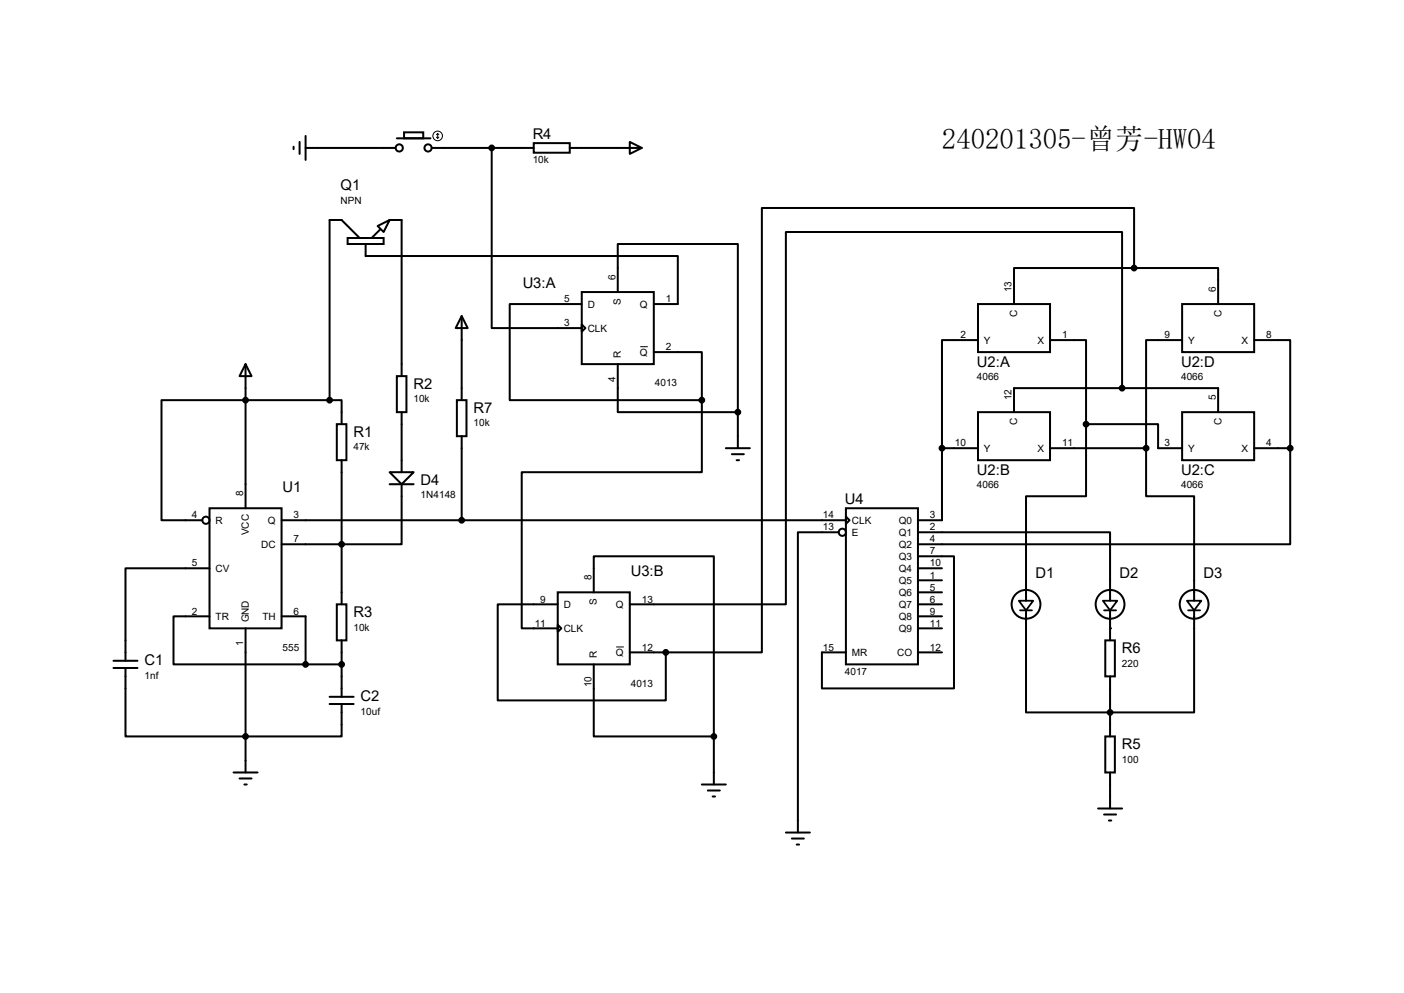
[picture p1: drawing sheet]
<svg xmlns="http://www.w3.org/2000/svg" width="297mm" height="210mm" viewBox="0 0 297 210" stroke-linecap="round" stroke-linejoin="round" font-family="sans-serif">
<g fill="none" stroke="#000" stroke-width=".42">
<path d="M62.1 31v.5M63.4 30v2.6M64.6 31.3h19.1M64.6 28.7v5.1M83.9 29.3h7.2M85.5 28h4v1.3h-4zM91.3 31.3h21.6M104 31.3v38.1h19.1M112.9 30.3h7.6v2h-7.6zM120.5 31.3h15.3M133.2 30l2.6 1.3-2.6 1.3zM73.5 50.3h7.7v1.3h-7.7z"/>
<path d="M76.1 50.3l-3.8-3.8h-2.6v38.1M77.3 51.6v2.5h66.1v10.2h-5.1M79.9 47.8l2.5-1.3-1.2 2.6zM80.4 48.6l-1.8 1.7M82.4 46.5h2.6v33M239.9 56.7h-25.4v7.6M239.9 56.7h17.8v7.6M239.9 56.7v-12.7h-78.7v94h-20.4M51.9 77l1.3 2.5h-2.5zM51.9 77v30.5M83.9 79.5h2.1v7.7h-2.1zM97.7 66.8l1.2 2.6h-2.5z"/>
<path d="M97.7 66.8v17.8M123.1 61.8h15.2v15.2h-15.2zM123.1 68.6l.7 .8-.7 .7zM123.1 64.3h-15.3v20.3h40.7M130.7 77v10.2h25.4M130.7 61.8v-10.2h25.4v35.6M138.3 74.5h10.2v10.1M206.9 64.3h15.2v10.2h-15.2zM206.9 71.9h-7.6v22.9M222.1 71.9h7.6v17.8M250.1 64.3h15.2v10.2h-15.2zM250.1 71.9h-7.7v22.9"/>
<path d="M265.3 71.9h7.6v22.9M69.7 84.6h-35.5v25.4h8.6M69.7 84.6h2.6v5.1M71.2 89.7h2.1v7.6h-2.1zM72.3 97.3v30.5M82.4 99.9h5.1l-2.5 2.5zM85 87.2v12.7M96.6 84.6h2.1v7.6h-2.1zM97.7 92.2v17.8M148.5 84.6v15.3h-38.1v33h7.6M153.5 94.8h5.1M154.8 96.1h2.6"/>
<path d="M155.8 97.3h.5M156.1 87.2v7.6M199.3 94.8v15.2h-5.1M199.3 94.8h7.6M206.9 87.2h15.2v10.1h-15.2zM214.5 87.2v-5.1h43.2v5.1M222.1 94.8h20.3M229.7 89.7v15.2h-12.7v22.1M229.7 89.7h15.3v5.1h5.1M237.4 82.1v-33h-71.2v78.7h-33M242.4 94.8v10.1h10.2v22.1M250.1 87.2h15.2v10.1h-15.2z"/>
<path d="M265.3 94.8h7.6M272.9 94.8v20.3h-78.7M44.3 107.5h15.3v25.4h-15.3zM59.6 110h119.3M82.4 102.4h5.1M85 102.4v12.7h-25.4M177.4 112.6h-8.6v63.5M178.9 107.5h15.3v33h-15.3zM178.9 109.3l.8 .7-.8 .8zM194.2 117.6h7.6v28h-27.9v-7.6h5M194.2 112.6h40.6v14.4M24 139.7h5.1"/>
<path d="M44.3 120.2h-17.8v19.5M44.3 130.3h-7.6v10.2h27.9M51.9 132.9v30.5M59.6 130.3h5v10.2M71.2 127.8h2.1v7.6h-2.1zM72.3 135.4v12M118 125.3h15.2v15.2h-15.2zM118 132.1l.7 .8-.7 .7zM118 127.8h-12.7v20.3h35.5v-10.1M125.6 125.3v-7.7h25.4v38.1M133.2 138h7.6M194.2 138h5.1"/>
<path d="M194.2 130.3h5.1M194.2 120.2h5.1M194.2 122.7h5.1M194.2 125.3h5.1M194.2 127.8h5.1M194.2 132.9h5.1M217 129.1v21.6h35.6v-21.6M233.8 135.4h2v7.6h-2zM234.8 129.1v6.3M24 141.3h5.1M26.5 141.3v14.4h45.8v-6.8M64.6 140.5h7.7"/>
<path d="M69.7 147.4h5.1M69.7 148.9h5.1M125.6 140.5v15.2h25.4M151 155.7v10.2M233.8 155.7h2v7.7h-2zM234.8 143v12.7M49.4 163.4h5.1M50.7 164.6h2.5M51.7 165.9h.5M148.5 165.9h5M149.7 167.2h2.6M150.7 168.4h.6"/>
<path d="M166.2 176.1h5.1M167.5 177.3h2.6M168.5 178.6h.5M232.3 171h5.1M233.6 172.3h2.5M234.6 173.5h.5M234.8 163.4v7.6"/>
<circle cx="84.5" cy="31.3" r=".76"/>
<circle cx="90.6" cy="31.3" r=".76"/>
<circle cx="104" cy="31.3" r=".51"/>
<circle cx="239.9" cy="56.7" r=".51"/>
<circle cx="51.9" cy="84.6" r=".51"/>
<circle cx="69.7" cy="84.6" r=".51"/>
<circle cx="148.5" cy="84.6" r=".51"/>
<circle cx="156.1" cy="87.2" r=".51"/>
<circle cx="199.3" cy="94.8" r=".51"/>
<circle cx="229.7" cy="89.7" r=".51"/>
<circle cx="237.4" cy="82.1" r=".51"/>
<circle cx="242.4" cy="94.8" r=".51"/>
<circle cx="272.9" cy="94.8" r=".51"/>
<circle cx="43.6" cy="110" r=".76"/>
<circle cx="72.3" cy="115.1" r=".51"/>
<circle cx="97.7" cy="110" r=".51"/>
<circle cx="178.2" cy="112.6" r=".76"/>
<circle cx="140.8" cy="138" r=".51"/>
<circle cx="217" cy="127.8" r="3"/>
<circle cx="234.8" cy="127.8" r="3"/>
<circle cx="252.6" cy="127.8" r="3"/>
<circle cx="51.9" cy="155.7" r=".51"/>
<circle cx="64.6" cy="140.5" r=".51"/>
<circle cx="72.3" cy="140.5" r=".51"/>
<circle cx="151" cy="155.7" r=".51"/>
<circle cx="234.8" cy="150.7" r=".51"/>
</g>
<g fill="#000">
<circle cx="104" cy="31.3" r=".51"/>
<circle cx="239.9" cy="56.7" r=".51"/>
<circle cx="51.9" cy="84.6" r=".51"/>
<circle cx="69.7" cy="84.6" r=".51"/>
<circle cx="148.5" cy="84.6" r=".51"/>
<circle cx="156.1" cy="87.2" r=".51"/>
<circle cx="199.3" cy="94.8" r=".51"/>
<circle cx="229.7" cy="89.7" r=".51"/>
<circle cx="237.4" cy="82.1" r=".51"/>
<circle cx="242.4" cy="94.8" r=".51"/>
<circle cx="272.9" cy="94.8" r=".51"/>
<circle cx="72.3" cy="115.1" r=".51"/>
<circle cx="97.7" cy="110" r=".51"/>
<circle cx="140.8" cy="138" r=".51"/>
<circle cx="234.8" cy="132.9" r=".21"/>
<circle cx="51.9" cy="155.7" r=".51"/>
<circle cx="64.6" cy="140.5" r=".51"/>
<circle cx="72.3" cy="140.5" r=".51"/>
<circle cx="151" cy="155.7" r=".51"/>
<circle cx="234.8" cy="150.7" r=".51"/>
</g>
<g fill="none" stroke="#000" stroke-width=".21">
<path d="M92.3 29l.3 .3M92.6 28.2v1.1M92.6 28.2l-.3 .3M92.6 28.2l.2 .3M92.8 29l-.2 .3M135.4 73.3h1.6M130.3 136.8h1.7"/>
<circle cx="92.6" cy="28.7" r="1.02"/>
</g>
<path d="M215.5 127h3.1l-1.6 2.1zM215.8 129.1h2.5M233.3 127h3l-1.5 2.1zM233.6 129.1h2.5M251.1 127h3l-1.5 2.1zM251.3 129.1h2.6" fill="none" stroke="#000" stroke-width=".38"/>
<text font-size="6.1" x="199.3" y="31.5">240201305-曾芳-HW04</text>
<g font-size="3.1">
<text x="112.7" y="29.4">R4</text>
<text x="72.1" y="40.3">Q1</text>
<text x="110.6" y="60.9">U3:A</text>
<text x="206.7" y="77.5">U2:A</text>
<text x="249.9" y="77.5">U2:D</text>
<text x="87.5" y="82.2">R2</text>
<text x="100.2" y="87.2">R7</text>
<text x="74.8" y="92.3">R1</text>
<text x="206.7" y="100.4">U2:B</text>
<text x="249.9" y="100.4">U2:C</text>
<text x="59.8" y="104.1">U1</text>
<text x="89" y="102.5">D4</text>
<text x="178.7" y="106.6">U4</text>
<text x="133.4" y="121.8">U3:B</text>
<text x="219" y="122.3">D1</text>
<text x="236.8" y="122.3">D2</text>
<text x="254.6" y="122.3">D3</text>
<text x="74.8" y="130.4">R3</text>
<text x="30.6" y="140.6">C1</text>
<text x="237.3" y="138">R6</text>
<text x="76.3" y="148.2">C2</text>
<text x="237.3" y="158.4">R5</text>
</g>
<g font-size="2.1">
<text x="112.7" y="34.5">10k</text>
<text x="72.1" y="43.2">NPN</text>
<text x="130.2" y="59.2" transform="rotate(-90 130.2 59.2)">6</text>
<text x="119.3" y="63.9">5</text>
<text x="124.3" y="65.1">D</text>
<text x="131.4" y="64.4" transform="rotate(-90 131.4 64.4)">S</text>
<text x="135.4" y="65.1">Q</text>
<text x="140.8" y="63.9">1</text>
<text x="214" y="61.8" transform="rotate(-90 214 61.8)">13</text>
<text x="257.2" y="61.8" transform="rotate(-90 257.2 61.8)">6</text>
<text x="119.3" y="69">3</text>
<text x="124.3" y="70.1">CLK</text>
<text x="203.2" y="71.5">2</text>
<text x="215.2" y="67.1" transform="rotate(-90 215.2 67.1)">C</text>
<text x="224.7" y="71.5">1</text>
<text x="246.3" y="71.5">9</text>
<text x="258.4" y="67.1" transform="rotate(-90 258.4 67.1)">C</text>
<text x="267.8" y="71.5">8</text>
<text x="131.4" y="75.7" transform="rotate(-90 131.4 75.7)">R</text>
<text x="135.4" y="75.2">Q</text>
<text x="140.8" y="74.1">2</text>
<text x="208.2" y="72.7">Y</text>
<text x="219.5" y="72.7">X</text>
<text x="251.3" y="72.7">Y</text>
<text x="262.6" y="72.7">X</text>
<text x="130.2" y="80.7" transform="rotate(-90 130.2 80.7)">4</text>
<text x="138.5" y="81.7">4013</text>
<text x="206.7" y="80.4">4066</text>
<text x="249.9" y="80.4">4066</text>
<text x="87.5" y="85.1">10k</text>
<text x="214" y="84.6" transform="rotate(-90 214 84.6)">12</text>
<text x="215.2" y="90" transform="rotate(-90 215.2 90)">C</text>
<text x="257.2" y="84.6" transform="rotate(-90 257.2 84.6)">5</text>
<text x="258.4" y="90" transform="rotate(-90 258.4 90)">C</text>
<text x="74.8" y="95.2">47k</text>
<text x="100.2" y="90.2">10k</text>
<text x="202" y="94.4">10</text>
<text x="208.2" y="95.5">Y</text>
<text x="219.5" y="95.5">X</text>
<text x="224.7" y="94.4">11</text>
<text x="246.3" y="94.4">3</text>
<text x="251.3" y="95.5">Y</text>
<text x="262.6" y="95.5">X</text>
<text x="267.8" y="94.4">4</text>
<text x="51.4" y="104.9" transform="rotate(-90 51.4 104.9)">8</text>
<text x="89" y="105.4">1N4148</text>
<text x="206.7" y="103.3">4066</text>
<text x="249.9" y="103.3">4066</text>
<text x="40.6" y="109.6">4</text>
<text x="45.6" y="110.8">R</text>
<text x="52.6" y="113.2" transform="rotate(-90 52.6 113.2)">VCC</text>
<text x="56.6" y="110.8">Q</text>
<text x="62.1" y="109.6">3</text>
<text x="174.1" y="109.6">14</text>
<text x="174.1" y="112.2">13</text>
<text x="180.2" y="110.8">CLK</text>
<text x="180.2" y="113.3">E</text>
<text x="190.1" y="110.8">Q0</text>
<text x="190.1" y="113.3">Q1</text>
<text x="196.7" y="109.6">3</text>
<text x="196.7" y="112.2">2</text>
<text x="40.6" y="119.8">5</text>
<text x="55.2" y="115.9">DC</text>
<text x="62.1" y="114.7">7</text>
<text x="190.1" y="115.9">Q2</text>
<text x="190.1" y="118.4">Q3</text>
<text x="196.7" y="114.7">4</text>
<text x="196.7" y="117.3">7</text>
<text x="196.7" y="119.8">10</text>
<text x="45.6" y="120.9">CV</text>
<text x="125.1" y="122.7" transform="rotate(-90 125.1 122.7)">8</text>
<text x="190.1" y="120.9">Q4</text>
<text x="190.1" y="123.5">Q5</text>
<text x="196.7" y="122.3">1</text>
<text x="196.7" y="124.9">5</text>
<text x="40.6" y="130">2</text>
<text x="45.6" y="131.1">TR</text>
<text x="52.6" y="131.6" transform="rotate(-90 52.6 131.6)">GND</text>
<text x="55.5" y="131.1">TH</text>
<text x="62.1" y="130">6</text>
<text x="114.3" y="127.4">9</text>
<text x="119.3" y="128.6">D</text>
<text x="126.3" y="127.9" transform="rotate(-90 126.3 127.9)">S</text>
<text x="130.3" y="128.6">Q</text>
<text x="135.8" y="127.4">13</text>
<text x="190.1" y="126">Q6</text>
<text x="190.1" y="128.6">Q7</text>
<text x="190.1" y="131.1">Q8</text>
<text x="196.7" y="127.4">6</text>
<text x="196.7" y="130">9</text>
<text x="51.4" y="136.6" transform="rotate(-90 51.4 136.6)">1</text>
<text x="59.8" y="137.6">555</text>
<text x="74.8" y="133.3">10k</text>
<text x="113.1" y="132.5">11</text>
<text x="119.3" y="133.6">CLK</text>
<text x="135.8" y="137.6">12</text>
<text x="174.1" y="137.6">15</text>
<text x="190.1" y="133.6">Q9</text>
<text x="196.7" y="137.6">12</text>
<text x="196.7" y="132.5">11</text>
<text x="30.6" y="143.5">1nf</text>
<text x="126.3" y="139.2" transform="rotate(-90 126.3 139.2)">R</text>
<text x="130.3" y="138.7">Q</text>
<text x="178.7" y="142.7">4017</text>
<text x="180.2" y="138.7">MR</text>
<text x="189.8" y="138.7">CO</text>
<text x="237.3" y="141">220</text>
<text x="125.1" y="145.4" transform="rotate(-90 125.1 145.4)">10</text>
<text x="133.4" y="145.2">4013</text>
<text x="76.3" y="151.1">10uf</text>
<text x="237.3" y="161.3">100</text>
</g>
</svg>
